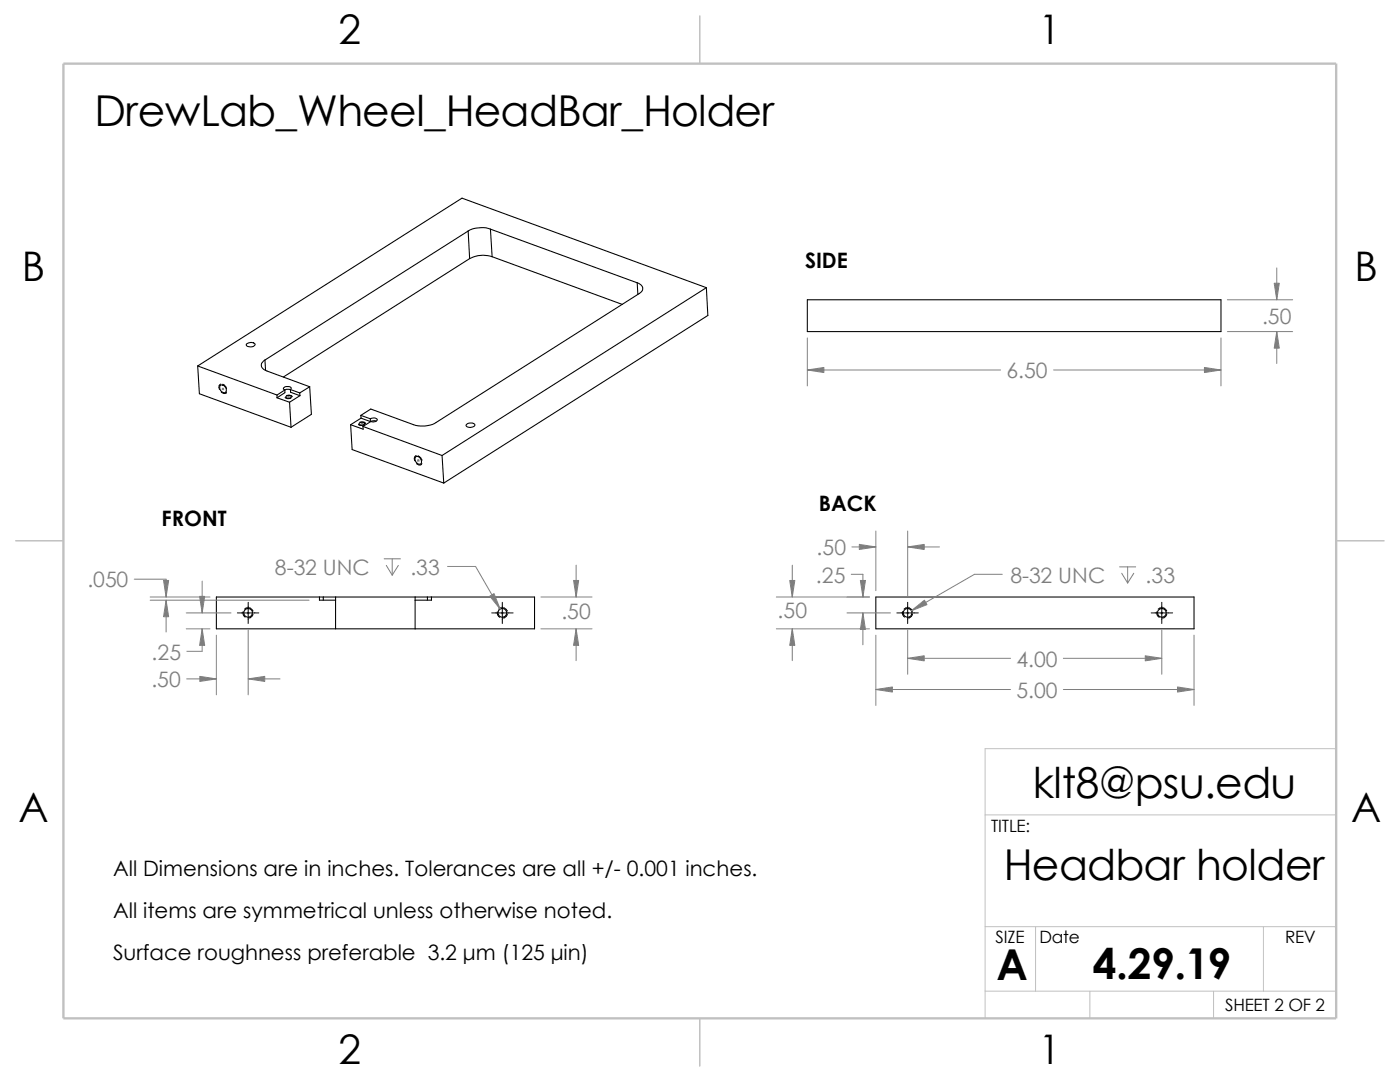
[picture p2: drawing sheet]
<svg xmlns="http://www.w3.org/2000/svg" width="279mm" height="216mm" viewBox="0 0 279 216" stroke-linecap="round" stroke-linejoin="round" font-family="sans-serif">
<path d="M266.7 149.4h-70.1v53.8M196.6 162.6h70.1M196.6 184.9h70.1M196.6 197.8h70.1M206.7 184.9v12.9M217.5 197.8v5.4M242.2 197.8v5.4M252.1 184.9v12.9" fill="none" stroke="#c0c0c0" stroke-width=".2"/>
<path d="M139.7 3.2v9.5M3.1 107.9h9.6M266.7 107.9h9.5M139.7 203.2v9.5" fill="none" stroke="#c0c0c0" stroke-width=".21"/>
<path d="M12.7 12.7h254v190.5h-254z" fill="none" stroke="#c0c0c0" stroke-width=".47"/>
<g fill="none" stroke="#000" stroke-width=".21">
<path d="M93.4 46.1l-40.5 25.7M93.4 46.1l.3 5.5M93.7 51.6l-37.1 23.6M97.9 45.7a5.8 5.8 0 0 0-4.5 .4M97.9 45.7l29.3 10.7M97.9 45.7l.3 5.5M98.2 51.2l26 9.5M98.2 51.2a5.9 5.9 0 0 0-4.5 .4M127.2 56.4l.1 2.4M127.2 56.4a1.1 1.1 0 0 1 1 .8 1.1 1.1 0 0 1-.4 1.2l-40.8 25.9a5.5 5.5 0 0 1-4.5 .5l-8.5-3.2-2 1.3M141 57.4l-48.8-17.9-52.7 33.5M141 57.4l-52.8 33.5"/>
<path d="M141 57.4l.3 5.5-52.7 33.5M161.1 59.8h82.6v6.4h-82.6zM39.5 73l15.8 5.8M39.5 73l.3 5.6 18.3 6.7M43.9 76.9a.86 .86 0 0 1 1.1 .4 .86 .86 0 0 1-.2 1.1 1.01 1.01 0 0 1-.9-1.5zM49.1 68.7a1.18 1.18 0 0 1 1.8 0 1.13 1.13 0 0 1-1.8 .1zM52.9 71.8l.1 2.1M52.9 71.8a1.07 1.07 0 0 0-.7 1.1 1.07 1.07 0 0 0 .7 1l8.9 3.3M55.3 79.4l2.5 .9M55.3 78.8v.6M56.9 77.8l-1.6 1M56.9 77.8v.6l-1.6 1"/>
<path d="M57.2 79l.6-.1 .3 .1a.53 .53 0 0 1-.4 .5 .53 .53 0 0 1-.6-.1l-.1-.2zM58 77.8l-.8-.1-.4 .1M58 77.7l1.8 .7M58 77.7v.6l1.9 .7M58 77.7l.1-.2a.99 .99 0 0 0-1.5 0l.3 .3M59.8 78.4l.1 .6M59.9 79l-2.1 1.3M61.8 77.2l-2 1.2M61.8 77.2l.3 5.5-4 2.6M57.8 80.3l.3 5M70 84.8l.3 4.9 18.3 6.7M70 84.8l2.5 .8-.1-.5"/>
<path d="M71.8 84.4l.6-.1 .4 .2a.7 .7 0 0 1-1.2 0zM72 82.9l1.9 .7M72 82.9l.1 .5M72.1 83.4l-2.1 1.4M72.1 83.4l1.8 .7M72.4 85.1l15.8 5.8M73.9 83.6v.5M73.9 83.6a.96 .96 0 0 1 1.4 .2l-.4 .3h-.9l-1.6 1M75.1 84l-.5-.1-.7 .2M82.9 91.2a.9 .9 0 0 1 1.1 .3 .9 .9 0 0 1-.1 1.1 .98 .98 0 0 1-1-1.4zM88.2 90.9l.4 5.5M93 84.8a1.21 1.21 0 0 1 1.8 0 1.12 1.12 0 0 1-1.8 .1z"/>
<path d="M63.8 119.1h.7M63.8 119.1h-20.6v6.4h63.5v-6.4h-20.6M63.8 119.1v.7h3.2M64.5 119.1h20.8M64.5 119.1v.7M67 119.1v6.4M82.8 119.1v6.4M85.3 119.1h.8M85.3 119.1v.7M86.1 119.1v.7h-3.3M174.8 119.1h63.5v6.4h-63.5z"/>
<circle cx="49.5" cy="122.3" r=".85"/>
<circle cx="100.3" cy="122.3" r=".85"/>
<circle cx="181.1" cy="122.3" r=".85"/>
<circle cx="231.9" cy="122.3" r=".85"/>
</g>
<g fill="none" stroke="#808080" stroke-width=".2">
<path d="M244.9 59.8h13.1M254.8 53.5v6.3M44.4 77.6h.3M44.4 77.5l.3 .3M44.5 77.5v.3M44.6 77.5l-.3 .3M57.4 79.2h.3M57.4 79.1l.3 .3M57.6 79.1v.3M57.7 79.1l-.3 .3M161.1 67.4v9.6M161.1 73.8h38.6"/>
<path d="M210.3 73.8h33.4M243.7 67.4v9.6M244.9 66.2h13.1M254.8 66.2v6.3M72.1 84.5h.3M72.1 84.4l.3 .3M72.2 84.4v.3M72.3 84.4l-.2 .3M83.4 91.9h.3M83.4 91.7l.3 .3M83.5 91.7v.3M83.6 91.7l-.3 .3"/>
<path d="M26.8 115.6h6.3v3.5M30 119.1h11.9M30 119.8h31.7M33.1 119.8v6.3M40.3 116v6.3M76.7 111.5h3.2M77.1 112.8l1.2 2M78.3 111.5v3.3M79.5 112.8l-1.2 2M89.3 113h5.6l4.9 8.5M107.9 119.1h10.3M115 112.8v6.3"/>
<path d="M154.9 119.1h18.6M158.1 112.8v6.3M169.9 114.6h2.3v4.5M170 109.1h4.8M174.8 106v11.9M181.1 106v12.9M181.1 109.1h6.4M200 114.6h-5.5l-12.6 7.3M223.4 113.1h3.3M223.9 114.4l1.1 1.9M225 113.1v3.2M226.3 114.4l-1.3 1.9"/>
<path d="M37.2 122.3h8.9M37.2 125.5h4.7M37.3 135.5h5.9M40.3 125.5v4.5h-3M43.2 126.7v11.9M49.4 122.3h.3M49.4 122.2l.3 .3M49.5 122.2v.3M49.5 125.7v12.9M49.5 135.5h6.4M49.7 122.2l-.3 .3M100.1 122.3h.3"/>
<path d="M100.1 122.2l.3 .3M100.2 122.2v.3M100.4 122.2l-.3 .3M107.9 125.5h10.3M115 125.5v6.3M154.9 125.5h18.6M158.1 125.5v6.3M169 122.3h8.7M172.2 122.3v6.4M174.8 126.7v14.1M174.8 137.6h26.9M181 122.3h.3"/>
<path d="M181 122.2l.3 .3M181.1 122.2v.3M181.1 125.7v8.8M181.1 131.4h20.6M181.3 122.2l-.3 .3M212.2 137.6h26.1M212.2 131.4h19.7M231.7 122.3h.3M231.7 122.2l.3 .3M231.9 122.2v.3M231.9 125.7v8.8M232 122.2l-.3 .3"/>
<path d="M238.3 126.7v14.1"/>
</g>
<g fill="none" stroke="#000" stroke-width=".2">
<path d="M44.1 76.6a.72 .72 0 0 0-.3 1.1M44.4 76.7a1.14 1.14 0 0 1 .8 .9M45.2 78.2l-.1 .2a.86 .86 0 0 1-.9-.2M56.9 79.3v.1a1.08 1.08 0 0 0 1.2 0M57.2 78.9h.8l.3 .3M71.5 84.7l.5 .2 .8-.1M71.8 84.2h.3a.66 .66 0 0 1 .8 .3M83.1 90.9a.74 .74 0 0 0-.3 1M83.1 92.5a.65 .65 0 0 0 1.1 0M83.4 90.9l.6 .5 .2 .5M47.4 122.3h4.2M48.5 122a1.02 1.02 0 0 0 .4 1.1"/>
<path d="M48.8 121.5a.98 .98 0 0 1 1.7 .5M49.5 120.2v4.2M50.5 122.6a.88 .88 0 0 1-1 .7M98.1 122.3h4.3M99.2 122.1a1.15 1.15 0 0 0 .5 1.1M99.5 121.5a1.03 1.03 0 0 1 1.7 .4M100.2 120.2v4.2M101.2 122.5a.87 .87 0 0 1-.9 .8M179 122.3h4.3M180.1 122a1.02 1.02 0 0 0 .5 1.1M180.4 121.5a.98 .98 0 0 1 1.7 .5M181.1 120.2v4.2"/>
<path d="M182.1 122.6a.88 .88 0 0 1-1 .7M229.7 122.3h4.3M230.8 122.1a1.15 1.15 0 0 0 .6 1.1M231.1 121.5a1.03 1.03 0 0 1 1.7 .4M231.9 120.2v4.2M232.8 122.5a.87 .87 0 0 1-.9 .8"/>
</g>
<g fill="#808080" stroke="#808080" stroke-width=".2">
<path d="M158.1 125.5l.5 3.3h-1z"/>
<path d="M157.6 115.8h1l-.5 3.3z"/>
<path d="M235 137.1l3.3 .5-3.3 .5z"/>
<path d="M174.8 137.6l3.3-.5v1z"/>
<path d="M181.1 131.4l3.3-.5v1z"/>
<path d="M228.6 130.9l3.3 .5-3.3 .5z"/>
<path d="M172.2 122.3l.5 3.3h-1z"/>
<path d="M171.7 115.8h1l-.5 3.3z"/>
<path d="M181.9 121.9l2.6-2.1 .5 .8z"/>
<path d="M171.5 108.6l3.3 .5-3.3 .5z"/>
<path d="M181.1 109.1l3.3-.5v1z"/>
<path d="M97.7 119l.9-.6 1.2 3.1z"/>
<path d="M33.1 119.8l.6 3.3h-1.1z"/>
<path d="M32.6 115.8h1.1l-.6 3.3z"/>
<path d="M49.5 135.5l3.3-.5v1z"/>
<path d="M39.9 135l3.3 .5-3.3 .5z"/>
<path d="M40.3 125.5l.6 3.3h-1.1z"/>
<path d="M39.8 119h1.1l-.6 3.3z"/>
<path d="M114.5 115.8h1l-.5 3.3z"/>
<path d="M115 125.5l.5 3.3h-1z"/>
<path d="M240.4 73.3l3.3 .5-3.3 .5z"/>
<path d="M161.1 73.8l3.3-.5v1z"/>
<path d="M254.8 66.2l.5 3.3h-1z"/>
<path d="M254.3 56.5h1l-.5 3.3z"/>
</g>
<g font-size="8.5">
<text x="18.9" y="25.1">DrewLab_Wheel_HeadBar_Holder</text>
<text x="206.1" y="159.3">klt8@psu.edu</text>
<text x="200.3" y="175.5">Headbar holder</text>
<text x="198.8" y="195.5">A</text>
<text x="218.1" y="195.3">4.29.19</text>
</g>
<g font-size="8.1">
<text x="67.6" y="8.8">2</text>
<text x="207.3" y="8.8">1</text>
<text x="4.4" y="56.1">B</text>
<text x="270.3" y="56.1">B</text>
<text x="3.7" y="164.1">A</text>
<text x="269.6" y="164.1">A</text>
<text x="67.6" y="212.3">2</text>
<text x="207.3" y="212.3">1</text>
</g>
<g font-size="4.2">
<text x="160.7" y="53.5">SIDE</text>
<text x="163.4" y="101.9">BACK</text>
<text x="32.3" y="104.9">FRONT</text>
<text x="22.6" y="174.8">All Dimensions are in inches. Tolerances are all +/- 0.001 inches.</text>
<text x="22.6" y="183.1">All items are symmetrical unless otherwise noted.</text>
<text x="22.6" y="191.5">Surface roughness preferable 3.2 μm (125 μin)</text>
</g>
<g font-size="4.2" fill="#808080">
<text x="251.9" y="64.6">.50</text>
<text x="200.9" y="75.5">6.50</text>
<text x="163" y="110.8">.50</text>
<text x="17.4" y="117.2">.050</text>
<text x="54.9" y="114.6">8-32 UNC</text>
<text x="81.9" y="114.6">.33</text>
<text x="162.8" y="116.2">.25</text>
<text x="201.6" y="116.2">8-32 UNC</text>
<text x="228.6" y="116.2">.33</text>
<text x="112" y="123.6">.50</text>
<text x="155.2" y="123.3">.50</text>
<text x="30.3" y="131.6">.25</text>
<text x="30.2" y="137.2">.50</text>
<text x="202.9" y="133.1">4.00</text>
<text x="202.9" y="139.3">5.00</text>
</g>
<g font-size="3.4">
<text x="197.8" y="166">TITLE:</text>
<text x="198.7" y="188.1">SIZE</text>
<text x="207.5" y="188.1">Date</text>
<text x="256.5" y="188.2">REV</text>
<text x="244.5" y="201.7">SHEET 2 OF 2</text>
</g>
</svg>
